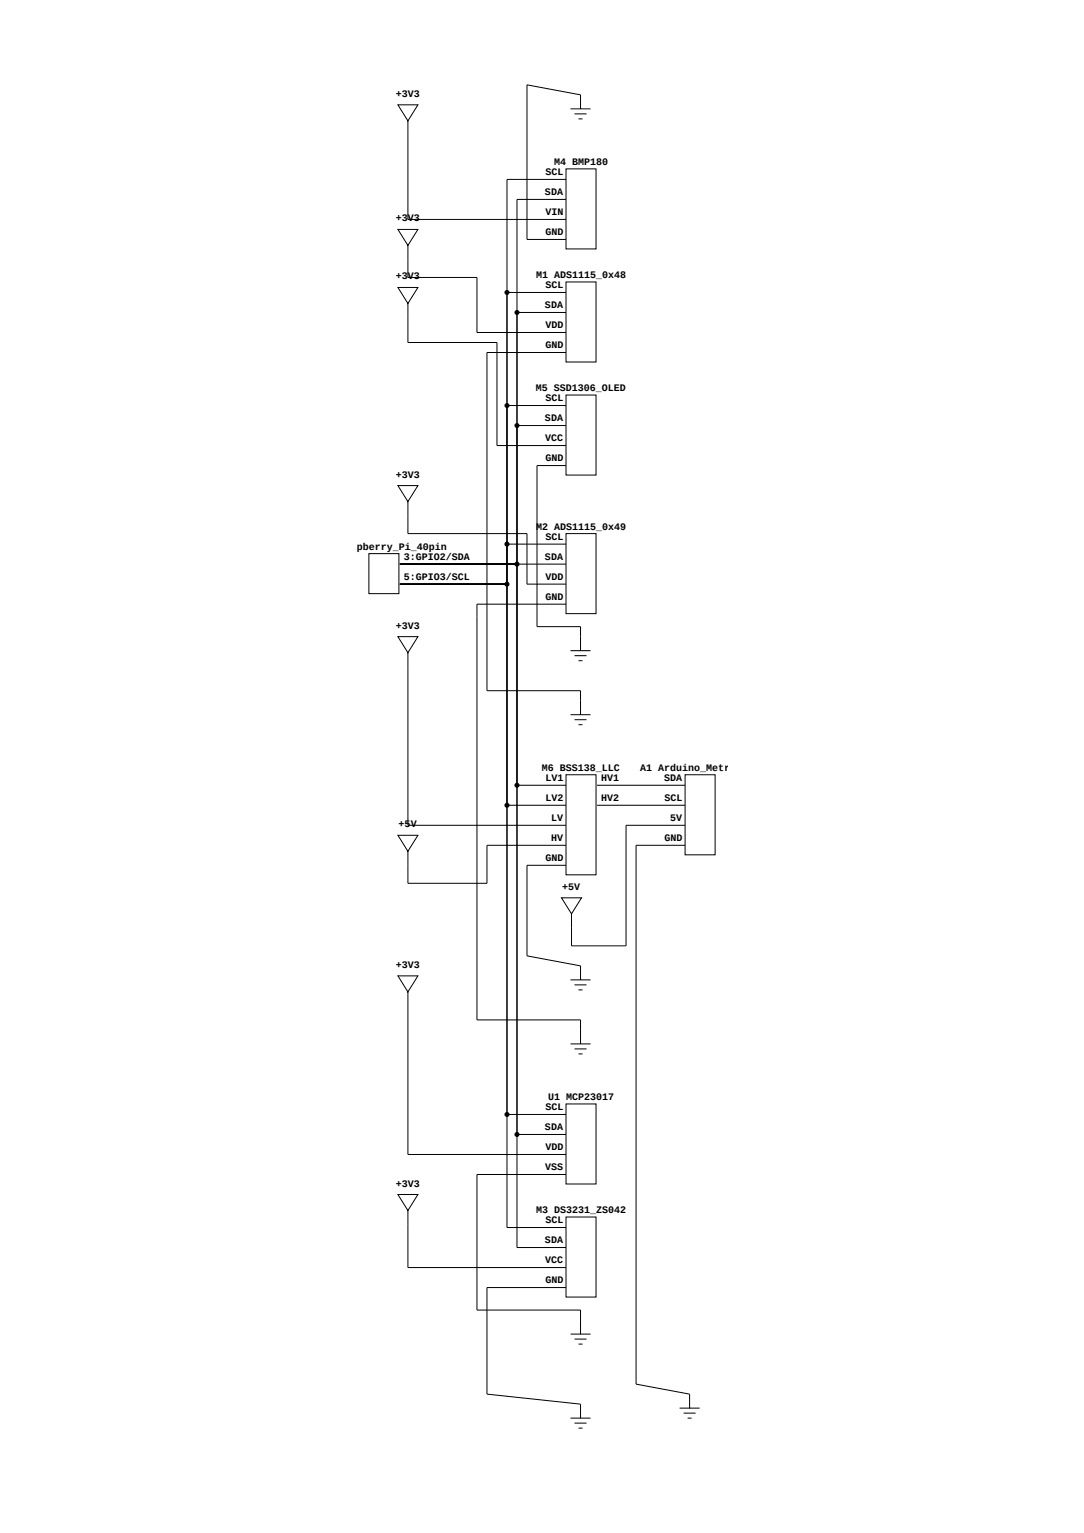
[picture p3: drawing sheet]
<svg xmlns="http://www.w3.org/2000/svg" width="210mm" height="297mm" viewBox="0 0 210 297" stroke-linecap="round" stroke-linejoin="round" font-family="sans-serif">
<g fill="none" stroke="#000" stroke-width=".19">
<path d="M77.1 20.3h3.9l-2 3.1zM79 23.4v19.1h30.7M109.7 32.7h5.8v15.5h-5.8zM109.7 34.8h-11.5v203h11.5M109.7 38.6h-9.5v203.1h9.5M110.5 21.1h3.9M111.3 22.1h2.3M112.1 23h.8M112.5 21.1v-2.7l-10.4-2v30h7.6M77.1 44.4h3.9l-2 3.2zM77.1 55.7h3.9l-2 3.1zM79 47.6v6.2h13.4v10.6h17.3"/>
<path d="M79 58.8v7.6h17.3v19.9h13.4M98.2 56.7h11.5M109.7 54.6h5.8v15.5h-5.8zM98.2 78.6h11.5M100.2 60.5h9.5M109.7 76.5h5.8v15.5h-5.8zM109.7 68.3h-15.4v65.5h18.2v4.7M77.1 94.1h3.9l-2 3.1zM79 97.2v6.2h23.1v9.8h7.6M100.2 82.4h9.5M109.7 90.2h-5.7v31.2h8.5v4.7M71.5 107.3h5.8v7.7h-5.8z"/>
<path d="M77.5 113.2h20.7M77.5 109.3h32.2M98.2 105.4h11.5M109.7 103.4h5.8v15.5h-5.8zM109.7 117h-17.3v80.6h20.1v4.6M77.1 123.3h3.9l-2 3.1zM79 126.4v33.5h30.7M110.5 138.5h3.9M110.5 126.1h3.9M111.3 139.4h2.3M111.3 127h2.3M112.1 128h.8"/>
<path d="M98.2 156h11.5M100.2 152.1h9.5M109.7 150.1h5.8v19.4h-5.8zM112.1 140.4h.8M115.7 156h17M115.7 152.1h17M132.7 150.1h5.8v15.5h-5.8zM132.7 159.9h-11.4v23.3h-10.6v-6.2M77.1 161.8h3.9l-2 3.1zM108.8 173.9h3.9l-2 3.1zM109.7 163.8h-15.4v7.3h-15.3v-6.2M109.7 167.6h-7.6v17.6l10.4 1.9v2.7"/>
<path d="M132.7 163.8h-9.5v104.4l10.4 1.9v2.7M77.1 189.1h3.9l-2 3.1zM79 192.2v31.5h30.7M110.5 189.8h3.9M111.3 190.8h2.3M112.1 191.8h.8M98.2 215.9h11.5M100.2 219.8h9.5M109.7 213.9h5.8v15.5h-5.8zM110.5 202.2h3.9M111.3 203.2h2.3M112.1 204.2h.8"/>
<path d="M77.1 231.4h3.9l-2 3.1zM79 234.5v11.1h30.7M109.7 235.8h5.8v15.5h-5.8zM109.7 227.5h-17.3v26.3h20.1v4.7M109.7 249.4h-15.4v20.7l18.2 1.9v2.7M110.5 258.5h3.9M111.3 259.4h2.3M110.5 274.7h3.9M111.3 275.7h2.3M112.1 260.4h.8M112.1 276.7h.8M131.7 272.8h3.8"/>
<path d="M132.4 273.8h2.4M133.2 274.7h.8"/>
</g>
<g fill="#000" stroke="#000" stroke-width=".19">
<circle cx="98.2" cy="56.7" r=".39"/>
<circle cx="98.2" cy="78.6" r=".39"/>
<circle cx="100.2" cy="60.5" r=".39"/>
<circle cx="100.2" cy="82.4" r=".39"/>
<circle cx="98.2" cy="113.2" r=".39"/>
<circle cx="98.2" cy="105.4" r=".39"/>
<circle cx="100.2" cy="109.3" r=".39"/>
<circle cx="98.2" cy="156" r=".39"/>
<circle cx="100.2" cy="152.1" r=".39"/>
<circle cx="98.2" cy="215.9" r=".39"/>
<circle cx="100.2" cy="219.8" r=".39"/>
</g>
<g font-size="1.9">
<text x="76.7" y="18.8">+3V3</text>
<text x="105.7" y="33.9">SCL</text>
<text x="107.3" y="31.9">M4 BMP180</text>
<text x="105.6" y="37.8">SDA</text>
<text x="105.7" y="41.6">VIN</text>
<text x="76.7" y="42.9">+3V3</text>
<text x="105.7" y="45.5">GND</text>
<text x="103.8" y="53.9">M1 ADS1115_0x48</text>
<text x="76.7" y="54.1">+3V3</text>
<text x="105.6" y="59.7">SDA</text>
<text x="105.7" y="55.8">SCL</text>
<text x="105.7" y="63.5">VDD</text>
<text x="105.7" y="67.4">GND</text>
<text x="103.8" y="75.8">M5 SSD1306_OLED</text>
<text x="105.7" y="77.7">SCL</text>
<text x="105.6" y="81.6">SDA</text>
<text x="105.6" y="85.4">VCC</text>
<text x="105.7" y="89.3">GND</text>
<text x="76.7" y="92.5">+3V3</text>
<text x="69.1" y="106.5">pberry_Pi_40pin</text>
<text x="103.8" y="102.6">M2 ADS1115_0x49</text>
<text x="105.7" y="104.5">SCL</text>
<text x="78.2" y="108.4">3:GPIO2/SDA</text>
<text x="78.2" y="112.3">5:GPIO3/SCL</text>
<text x="105.6" y="108.4">SDA</text>
<text x="105.7" y="112.3">VDD</text>
<text x="105.7" y="116.2">GND</text>
<text x="76.7" y="121.8">+3V3</text>
<text x="105" y="149.3">M6 BSS138_LLC</text>
<text x="124" y="149.3">A1 Arduino_Metr</text>
<text x="105.7" y="151.3">LV1</text>
<text x="105.7" y="155.1">LV2</text>
<text x="116.4" y="151.3">HV1</text>
<text x="116.4" y="155.1">HV2</text>
<text x="128.6" y="151.3">SDA</text>
<text x="128.8" y="155.1">SCL</text>
<text x="77.2" y="160.3">+5V</text>
<text x="106.7" y="159">LV</text>
<text x="129.8" y="159">5V</text>
<text x="105.7" y="166.8">GND</text>
<text x="106.7" y="162.9">HV</text>
<text x="128.7" y="162.9">GND</text>
<text x="108.9" y="172.4">+5V</text>
<text x="76.7" y="187.5">+3V3</text>
<text x="105.7" y="215">SCL</text>
<text x="106.2" y="213.1">U1 MCP23017</text>
<text x="105.6" y="218.9">SDA</text>
<text x="105.6" y="226.7">VSS</text>
<text x="105.7" y="222.8">VDD</text>
<text x="76.7" y="229.9">+3V3</text>
<text x="103.8" y="235">M3 DS3231_ZS042</text>
<text x="105.7" y="236.9">SCL</text>
<text x="105.6" y="240.8">SDA</text>
<text x="105.6" y="244.7">VCC</text>
<text x="105.7" y="248.6">GND</text>
</g>
</svg>
